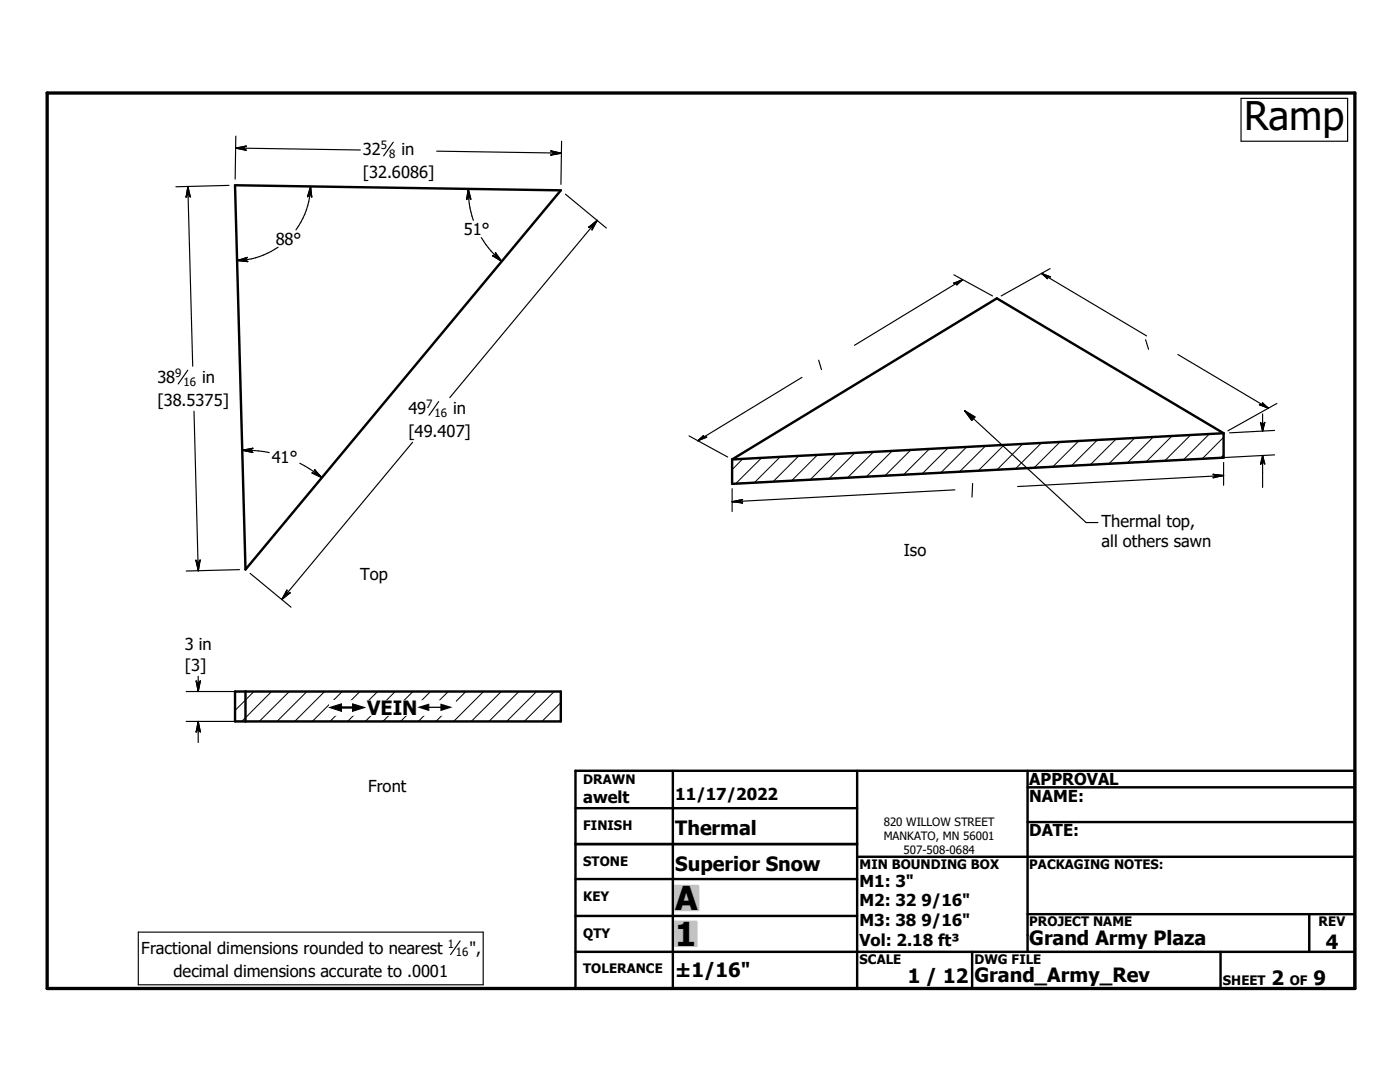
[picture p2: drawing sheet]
<svg xmlns="http://www.w3.org/2000/svg" width="279mm" height="216mm" viewBox="0 0 279 216" stroke-linecap="round" stroke-linejoin="round" font-family="sans-serif">
<g fill="none" stroke="#000" stroke-width=".48">
<path d="M46.9 37l65 1-62.9 75.6zM244.2 86.4l-45.3-26.9-52.8 32.2M244.2 86.4v4.9l-98.1 5.3v-4.9M244.2 86.4l-98.1 5.3M46.9 138h65v6h-65zM49 138v6M114.8 153.8h155.6v43.4h-155.6zM134.3 153.8v43.4M171.1 153.8v43.4M205.1 157.1h65.3M205.1 153.8v36.1M114.8 175.4h56.3"/>
<path d="M114.8 161.3h56.3M114.8 168.4h56.3M171.1 171h99.3M205.1 164h65.3M114.8 182.8h56.3M114.8 189.9h155.6M194 189.9v7.3M205.1 182.4h65.3M243.6 189.9v7.3M261.3 182.4v7.5"/>
</g>
<g fill="none" stroke="#000" stroke-width=".2">
<path d="M148.2 91.6l-2.1 2.1M152 91.4l-5.2 5.1M155.7 91.2l-5.2 5.1M159.4 91l-5.1 5.1M163.2 90.8l-5.2 5.1M166.9 90.6l-5.2 5.1M170.6 90.4l-5.2 5.1M174.3 90.2l-5.1 5.1M178.1 90l-5.2 5.1M181.8 89.8l-5.2 5.1M185.5 89.6l-5.2 5.1M189.2 89.4l-5.1 5.1"/>
<path d="M192.9 89.2l-5.1 5.1M196.7 89l-5.2 5.1M200.4 88.8l-5.2 5.1M204.1 88.6l-5.1 5.1M207.8 88.4l-5.1 5.1M211.6 88.2l-5.2 5.1M215.3 88l-5.2 5.1M219 87.8l-5.2 5.1M222.8 87.6l-5.2 5.1M226.5 87.4l-5.2 5.1M230.2 87.2l-5.2 5.1M233.9 87l-5.1 5.1"/>
<path d="M237.6 86.8l-5.1 5.1M241.4 86.6l-5.2 5.1M244.2 90.8l-.5 .5M244.2 87.3l-4.3 4.3M47.2 138l-.3 .2M50.7 138l-3.8 3.8M54.2 138l-6 6M57.7 138l-6 6M61.3 138l-6 6M64.8 138l-6 6M68.3 138l-6 6M71.8 138l-5.9 6"/>
<path d="M75.4 138l-6 6M78.9 138l-6 6M82.4 138l-6 6M85.9 138l-6 6M89.5 138l-6 6M93 138l-6 6M96.5 138l-6 6M100 138l-6 6M103.6 138l-6 6M107.1 138l-6 6M110.6 138l-6 6M111.9 143.7l-.2 .3"/>
<path d="M111.9 140.2l-3.7 3.8"/>
</g>
<path d="M9.4 18.6h261v178.6h-261z" fill="none" stroke="#000" stroke-width=".66"/>
<g fill="#c0c0c0" stroke="#c0c0c0" stroke-width=".48">
<path d="M134.8 183.9h4.2v4.8z"/>
<path d="M134.8 183.9l4.2 4.8h-4.2z"/>
<path d="M134.8 176.8h4.5v4.8z"/>
<path d="M134.8 176.8l4.5 4.8h-4.5z"/>
</g>
<g fill="none" stroke="#000" stroke-width=".23">
<path d="M247.7 19.6h21.2v8.6h-21.2zM37.5 37.2l1 35.9M37.5 37.2l.5 2.1-.5-.7M37.5 37.2l-.4 2.1 .4-.7M37.5 38.6h.1M45.7 37l-10.6 .3M47 29.6l24.9 .3M47 29.6l2.1-.5-.7 .5M47 29.6l2.1 .4-.7-.4M47.1 27.2l-.2 8.5M48.4 29.6h.1M61.9 38.6h.1"/>
<path d="M62 37.2a15.2 15.2 0 0 1-2.9 8.7M62 37.2l.2 2.1-.3-.7M62 37.2l-.6 2.1 .5-.7M78.5 28.4l-1.9 2.7M87.1 30.2l25 .4M93.5 37.7l.3 3.8 .7 2.5M93.5 37.7l.5 2.1-.5-.8M93.5 37.7l-.4 2.1 .4-.8M93.5 39h.1M110.7 30.5h.1M110.7 30.5l-.8 .4 2.2-.3M110.7 30.5l-.8-.4 2.2 .5"/>
<path d="M112.1 28.2l-.2 8.6M112.8 38.7l8.2 6.8M48.7 51.9h.1M48.7 51.9l.7-.5-2.1 .6M48.7 51.9l.8 .3-2.2-.2M55.5 49.3a15.4 15.4 0 0 1-8.2 2.7M96 47.4l2 2.7 2.1 2M99.1 51.2h.1M99.1 51.2l-.8-.2 1.8 1.1M99.1 51.2l-.2-.8 1.2 1.7M118.3 45h.1M119.2 44l-29.4 35.3"/>
<path d="M119.2 44l-1 1.9 .1-.9M119.2 44l-1.7 1.3 .8-.3M190.4 54.8l7.7 4.3M191.2 56.4h.1M192.1 55.8l-21.6 13.1M192.1 55.8l-1.1 1 .2-.4M192.1 55.8l-1.8 .7 .9-.1M207.9 54.6l20.9 12.4M207.9 54.6l1.7 .6-.8-.1M207.9 54.6l1.1 1-.2-.5M208.8 55.1h.1M209.6 53.6l-9.8 5.5"/>
<path d="M37.5 73.9l-1.9 2.7M160 75.3l-20.7 12.6M163.4 71.9l.5 1.9M228.6 67.8l.6 1.9M235.1 70.7l18 10.7M38.7 82.1l.9 31.8M48.3 89.8a24.4 24.4 0 0 1 5.4 .5M48.3 89.8l2.2-.4-.8 .4M48.3 89.8l2.1 .5-.7-.5M49.7 89.8h.1M59.8 92.4l2.7 1.6 1.7 1.3M63.1 94.5h.1"/>
<path d="M63.1 94.5l-.8-.1 1.9 .9M63.1 94.5l-.3-.8 1.4 1.6M82.3 88.2l-26.1 31.4M87.6 80.1l-2 2.8M137.5 87l7.7 4.2M140.2 87.4h.1M140.2 87.4l.2-.5-1.1 1M140.2 87.4l.8-.2-1.7 .7M146.1 97.5v4.6M190.6 97.7l-44.5 2.4M192.5 82l24.2 22.3h2.4M192.5 82l2.1 1.2-.7 .7z"/>
<path d="M194.1 96.5l-.1 2.7M242.8 95h.1M244.2 94.9l-41.1 2.2M244.2 94.9l-2.1 .4 .7-.3M244.2 94.9l-2.1-.3 .7 .4M244.2 92.3v4.5M252 84.9h.1M252 92h.1M252 82.6v3.4M252 90.9v6.4M252 84.9l-.4-.6 .4 1.7M252 84.9l.4-.6-.4 1.7"/>
<path d="M252 90.9l.4 1.7-.4-.6M252 90.9l-.4 1.7 .4-.6M252.2 80.9h.1M252.2 80.9l-.9-.1 1.8 .6M252.2 80.9l-.2-.5 1.1 1M254.4 85.9l-9 .5M254.4 90.8l-107.1 5.7M254.8 80.5l-9.7 5.5M39.5 112.5h.1M39.5 112.5l-.4-.7 .5 2.1M39.5 112.5l.4-.7-.3 2.1M47.8 113.7l-10.6 .2"/>
<path d="M49.9 114.4l8.2 6.8M57.1 118.6h.1M57.1 118.6l.2-.8-1.1 1.8M57.1 118.6l.8-.3-1.7 1.3M147.5 100.1h.1M147.5 100.1l.7-.4-2.1 .4M147.5 100.1l.7 .3-2.1-.3M37.2 138h10.6M39.6 136.6h.1M39.6 134.9v3.1M39.6 136.6l-.5-.7 .5 2.1M39.6 136.6l.4-.7-.4 2.1"/>
<path d="M37.2 144h10.6M39.6 145.3h.1M39.6 144v4.2M39.6 144l.4 2.1-.4-.8M39.6 144l-.5 2.1 .5-.8M27.6 186h68.8v10.5h-68.8zM91.8 187.7l-1.9 2.8"/>
</g>
<g fill="#000" stroke="#000" stroke-width=".23">
<path d="M37.5 37.2l.5 2.1-.5-.7zM37.5 37.2v1.4l-.4 .7zM37.5 38.6l-.4 .7zM47 29.6l2.1-.5-.7 .5zM47 29.6h1.4l.7 .4zM48.4 29.6l.7 .4zM62 37.2l.2 2.1-.3-.7zM62 37.2l-.1 1.4-.5 .7zM61.9 38.6l-.5 .7zM93.5 37.7l.5 2.1-.5-.8zM93.5 37.7v1.3l-.4 .8zM93.5 39l-.4 .8z"/>
<path d="M109.9 30.9l.8-.4 1.4 .1zM109.9 30.1l2.2 .5-1.4-.1zM109.9 30.1l.8 .4zM47.3 52l2.1-.6-.7 .5zM47.3 52l1.4-.1 .8 .3zM48.7 51.9l.8 .3zM98.3 51l.8 .2 1 .9zM98.9 50.4l1.2 1.7-1-.9zM98.9 50.4l.2 .8zM119.2 44l-1 1.9 .1-.9zM117.5 45.3l1.7-1.3-.9 1zM117.5 45.3l.8-.3z"/>
<path d="M191.2 56.4l.9-.6-1.1 1zM190.3 56.5l1.8-.7-.9 .6zM190.3 56.5l.9-.1zM207.9 54.6l1.7 .6-.8-.1zM207.9 54.6l.9 .5 .2 .5zM208.8 55.1l.2 .5zM48.3 89.8l2.2-.4-.8 .4zM48.3 89.8h1.4l.7 .5zM49.7 89.8l.7 .5zM62.3 94.4l.8 .1 1.1 .8zM62.8 93.7l1.4 1.6-1.1-.8zM62.8 93.7l.3 .8z"/>
<path d="M139.3 87.9l1.1-1-.2 .5zM139.3 87.9l.9-.5 .8-.2zM140.2 87.4l.8-.2zM192.5 82l2.1 1.2-.7 .7zM242.1 95.3l.7-.3 1.4-.1zM242.1 94.6l2.1 .3-1.4 .1zM242.1 94.6l.7 .4zM251.6 84.3l.4 .6v1.1zM252.4 84.3l-.4 1.7v-1.1zM252.4 84.3l-.4 .6zM252 90.9l.4 1.7-.4-.6zM252 90.9v1.1l-.4 .6z"/>
<path d="M252 92l-.4 .6zM251.3 80.8l.9 .1 .9 .5zM252 80.4l1.1 1-.9-.5zM252 80.4l.2 .5zM39.1 111.8l.4 .7 .1 1.4zM39.9 111.8l-.3 2.1-.1-1.4zM39.9 111.8l-.4 .7zM57.3 117.8l-.2 .8-.9 1zM57.1 118.6l.8-.3-1.7 1.3zM57.1 118.6l.8-.3zM146.1 100.1l2.1-.4-.7 .4zM146.1 100.1h1.4l.7 .3z"/>
<path d="M147.5 100.1l.7 .3zM39.1 135.9l.5 .7v1.4zM40 135.9l-.4 2.1v-1.4zM40 135.9l-.4 .7zM39.6 144l.4 2.1-.4-.8zM39.6 144v1.3l-.5 .8zM39.6 145.3l-.5 .8z"/>
</g>
<g fill="#fff" stroke="#fff" stroke-width=".23">
<path d="M65.8 139.8h25.1v2.9z"/>
<path d="M65.8 139.8l25.1 2.9h-25.1z"/>
</g>
<text font-size="7.9" x="248.3" y="26">Ramp</text>
<g font-size="6.6">
<text x="134.7" y="181.6">A</text>
<text x="134.7" y="188.7">1</text>
</g>
<g font-size="3.9">
<text x="73.3" y="142.7">VEIN</text>
<text x="134.7" y="166.6">Thermal</text>
<text x="134.7" y="173.8">Superior Snow</text>
<text x="205.4" y="188.6">Grand Army Plaza</text>
<text x="264.6" y="189.3">4</text>
<text x="134.7" y="194.9">±1/16&quot;</text>
<text x="181.1" y="196.1">1 / 12</text>
<text x="194.5" y="196">Grand_Army_Rev</text>
<text x="253.8" y="196.6">2</text>
<text x="262.1" y="196.6">9</text>
</g>
<g font-size="3.3">
<text x="72.4" y="30.9">32</text>
<text x="72.4" y="35.4">[32.6086]</text>
<text x="80.1" y="30.9">in</text>
<text x="92.6" y="46.9">51°</text>
<text x="55" y="48.8">88°</text>
<text x="31.4" y="76.5">38</text>
<text x="40.3" y="76.5">in</text>
<text x="31.4" y="81">[38.5375]</text>
<text x="81.5" y="82.7">49</text>
<text x="90.4" y="82.7">in</text>
<text x="81.5" y="87.2">[49.407]</text>
<text x="54.2" y="92.3">41°</text>
<text x="219.8" y="105.2">Thermal top,</text>
<text x="180.4" y="110.9">Iso</text>
<text x="219.8" y="109.1">all others sawn</text>
<text x="71.9" y="115.7">Top</text>
<text x="36.9" y="129.8">3 in</text>
<text x="36.9" y="133.8">[3]</text>
<text x="73.5" y="158">Front</text>
<text x="116.4" y="160.2">awelt</text>
<text x="134.7" y="159.7">11/17/2022</text>
<text x="205.4" y="156.7">APPROVAL</text>
<text x="205.4" y="159.9">NAME:</text>
<text x="205.4" y="166.9">DATE:</text>
<text x="171.5" y="176.9">M1: 3&quot;</text>
<text x="171.5" y="180.8">M2: 32 9/16&quot;</text>
<text x="171.5" y="184.8">M3: 38 9/16&quot;</text>
<text x="28.2" y="190.3">Fractional dimensions rounded to nearest</text>
<text x="93.7" y="190.3">&quot;,</text>
<text x="171.5" y="188.7">Vol: 2.18 ft³</text>
<text x="34.6" y="195">decimal dimensions accurate to .0001</text>
</g>
<g font-size="3.1">
<text x="65.8" y="142.7">#</text>
<text x="83.3" y="142.7">#</text>
</g>
<g font-size="2.6">
<text x="116.4" y="156.4">DRAWN</text>
<text x="116.4" y="165.6">FINISH</text>
<text x="116.4" y="172.8">STONE</text>
<text x="171.5" y="173.4">MIN BOUNDING BOX</text>
<text x="205.4" y="173.4">PACKAGING NOTES:</text>
<text x="116.4" y="179.9">KEY</text>
<text x="205.4" y="184.8">PROJECT NAME</text>
<text x="263.1" y="184.8">REV</text>
<text x="116.4" y="187.1">QTY</text>
<text x="116.4" y="194.2">TOLERANCE</text>
<text x="171.5" y="192.4">SCALE</text>
<text x="194.5" y="192.4">DWG FILE</text>
<text x="244.1" y="196.6">SHEET</text>
<text x="257.4" y="196.6">OF</text>
</g>
<g font-size="2.3">
<text x="76" y="29.7">5</text>
<text x="77.6" y="31.5">8</text>
<text x="35" y="75.3">9</text>
<text x="36.6" y="77">16</text>
<text x="85" y="81.5">7</text>
<text x="86.7" y="83.2">16</text>
<text x="176.4" y="164.8">820 WILLOW STREET</text>
<text x="176.4" y="167.6">MANKATO, MN 56001</text>
<text x="180.3" y="170.3">507-508-0684</text>
<text x="89.4" y="189.1">1</text>
<text x="91" y="190.8">16</text>
</g>
</svg>
